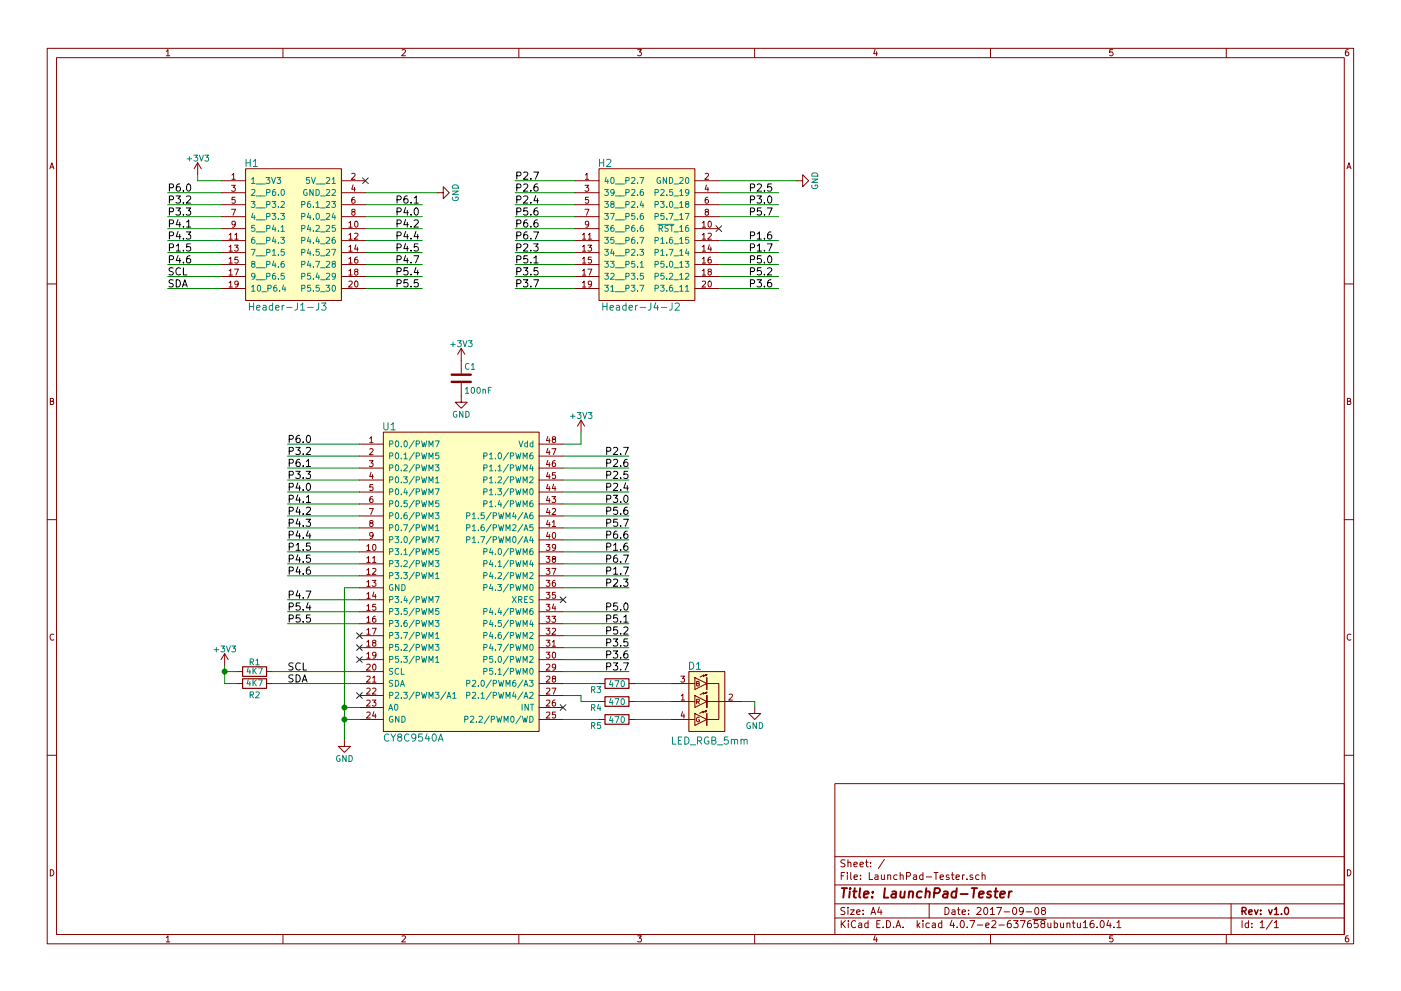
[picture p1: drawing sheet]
EESchema Schematic File Version 2
LIBS:power
LIBS:device
LIBS:transistors
LIBS:conn
LIBS:linear
LIBS:regul
LIBS:74xx
LIBS:cmos4000
LIBS:adc-dac
LIBS:memory
LIBS:xilinx
LIBS:microcontrollers
LIBS:dsp
LIBS:microchip
LIBS:analog_switches
LIBS:motorola
LIBS:texas
LIBS:intel
LIBS:audio
LIBS:interface
LIBS:digital-audio
LIBS:philips
LIBS:display
LIBS:cypress
LIBS:siliconi
LIBS:opto
LIBS:atmel
LIBS:contrib
LIBS:valves
LIBS:LaunchPad-Tester
LIBS:LaunchPad-Tester-cache
EELAYER 25 0
EELAYER END
$Descr A4 11693 8268
encoding utf-8
Sheet 1 1
Title "LaunchPad-Tester"
Date "2017-09-08"
Rev "v1.0"
Comp ""
Comment1 ""
Comment2 ""
Comment3 ""
Comment4 ""
$EndDescr
$Comp
L CY8C9540A U1
U 1 1
P 3900 4900
F 0 "U1" H 3250 6250 60  0000 C CNN
F 1 "CY8C9540A" H 3450 3650 60  0000 C CNN
F 2 "Housings_SSOP:SSOP-48_7.5x15.9mm_Pitch0.635mm" H 3400 5700 60  0001 C CNN
F 3 "" H 3400 5700 60  0001 C CNN
	1    3900 4900
	1    0    0    -1  
$EndComp
$Comp
L +3V3 #PWR01
U 1 1
P 1650 1450
F 0 "#PWR01" H 1650 1300 50  0001 C CNN
F 1 "+3V3" H 1650 1590 50  0000 C CNN
F 2 "" H 1650 1450 50  0001 C CNN
F 3 "" H 1650 1450 50  0001 C CNN
	1    1650 1450
	1    0    0    -1  
$EndComp
Wire Wire Line
	1650 1450 1650 1500
Wire Wire Line
	1850 1600 1400 1600
Wire Wire Line
	1850 1700 1400 1700
Wire Wire Line
	1850 1800 1400 1800
Wire Wire Line
	1850 1900 1400 1900
Wire Wire Line
	1850 2000 1400 2000
Wire Wire Line
	1850 2100 1400 2100
Wire Wire Line
	1850 2200 1400 2200
Wire Wire Line
	1850 2300 1400 2300
Wire Wire Line
	1850 2400 1400 2400
Wire Wire Line
	3050 1700 3525 1700
Wire Wire Line
	3050 1800 3525 1800
Wire Wire Line
	3050 1900 3525 1900
Wire Wire Line
	3050 2000 3525 2000
Wire Wire Line
	3050 2100 3525 2100
Wire Wire Line
	3050 2200 3525 2200
Wire Wire Line
	3050 2300 3525 2300
Wire Wire Line
	3050 2400 3525 2400
$Comp
L +3V3 #PWR02
U 1 1
P 4850 3600
F 0 "#PWR02" H 4850 3450 50  0001 C CNN
F 1 "+3V3" H 4850 3740 50  0000 C CNN
F 2 "" H 4850 3600 50  0001 C CNN
F 3 "" H 4850 3600 50  0001 C CNN
	1    4850 3600
	1    0    0    -1  
$EndComp
Wire Wire Line
	4850 3700 4700 3700
Wire Wire Line
	3000 4900 2875 4900
Wire Wire Line
	2875 4900 2875 6175
Wire Wire Line
	2875 6000 3000 6000
$Comp
L GND #PWR03
U 1 1
P 2875 6175
F 0 "#PWR03" H 2875 5925 50  0001 C CNN
F 1 "GND" H 2875 6025 50  0000 C CNN
F 2 "" H 2875 6175 50  0001 C CNN
F 3 "" H 2875 6175 50  0001 C CNN
	1    2875 6175
	1    0    0    -1  
$EndComp
Connection ~ 2875 6000
Wire Wire Line
	3000 5900 2875 5900
Connection ~ 2875 5900
Wire Wire Line
	4700 4400 5250 4400
Wire Wire Line
	4700 4500 5250 4500
Wire Wire Line
	4700 4600 5250 4600
Wire Wire Line
	4700 4700 5250 4700
Wire Wire Line
	4700 3800 5250 3800
Wire Wire Line
	4700 3900 5250 3900
Wire Wire Line
	4700 4000 5250 4000
Wire Wire Line
	4700 4100 5250 4100
Wire Wire Line
	4700 4200 5250 4200
Wire Wire Line
	4700 4300 5250 4300
Wire Wire Line
	4700 4800 5250 4800
Wire Wire Line
	4700 4900 5250 4900
Wire Wire Line
	4700 5100 5250 5100
Wire Wire Line
	4700 5200 5250 5200
Wire Wire Line
	4700 5300 5250 5300
Wire Wire Line
	4700 5400 5250 5400
Wire Wire Line
	4700 5500 5250 5500
Wire Wire Line
	4700 5600 5250 5600
Text Label 1400 2300 0    60   ~ 0
SCL
Text Label 1400 2400 0    60   ~ 0
SDA
Wire Wire Line
	3000 3700 2400 3700
Wire Wire Line
	3000 3800 2400 3800
Wire Wire Line
	3000 3900 2400 3900
Wire Wire Line
	3000 4000 2400 4000
Wire Wire Line
	3000 4100 2400 4100
Wire Wire Line
	3000 4200 2400 4200
Wire Wire Line
	3000 4300 2400 4300
Wire Wire Line
	3000 4400 2400 4400
Wire Wire Line
	3000 4500 2400 4500
Wire Wire Line
	3000 4600 2400 4600
Wire Wire Line
	3000 4700 2400 4700
Wire Wire Line
	3000 4800 2400 4800
Wire Wire Line
	3000 5000 2400 5000
Wire Wire Line
	3000 5100 2400 5100
Wire Wire Line
	3000 5200 2400 5200
Text Label 2400 5600 0    60   ~ 0
SCL
Text Label 2400 5700 0    60   ~ 0
SDA
Text Label 1400 1600 0    60   ~ 0
P6.0
Text Label 1400 1700 0    60   ~ 0
P3.2
Text Label 1400 1800 0    60   ~ 0
P3.3
Text Label 1400 1900 0    60   ~ 0
P4.1
Text Label 1400 2000 0    60   ~ 0
P4.3
Text Label 1400 2100 0    60   ~ 0
P1.5
Text Label 1400 2200 0    60   ~ 0
P4.6
Text Label 3300 1700 0    60   ~ 0
P6.1
Text Label 3300 1800 0    60   ~ 0
P4.0
Text Label 3300 1900 0    60   ~ 0
P4.2
Text Label 3300 2000 0    60   ~ 0
P4.4
Text Label 3300 2100 0    60   ~ 0
P4.5
Text Label 3300 2200 0    60   ~ 0
P4.7
Text Label 3300 2300 0    60   ~ 0
P5.4
Text Label 3300 2400 0    60   ~ 0
P5.5
Text Label 2400 3700 0    60   ~ 0
P6.0
Text Label 2400 3800 0    60   ~ 0
P3.2
Text Label 2400 3900 0    60   ~ 0
P6.1
Text Label 2400 4000 0    60   ~ 0
P3.3
Text Label 2400 4100 0    60   ~ 0
P4.0
Text Label 2400 4200 0    60   ~ 0
P4.1
Text Label 2400 4300 0    60   ~ 0
P4.2
Text Label 2400 4400 0    60   ~ 0
P4.3
Text Label 2400 4500 0    60   ~ 0
P4.4
Text Label 2400 4600 0    60   ~ 0
P1.5
Text Label 2400 4700 0    60   ~ 0
P4.5
Text Label 2400 4800 0    60   ~ 0
P4.6
Text Label 2400 5000 0    60   ~ 0
P4.7
Text Label 2400 5100 0    60   ~ 0
P5.4
Text Label 2400 5200 0    60   ~ 0
P5.5
Wire Wire Line
	4800 1500 4300 1500
Wire Wire Line
	4800 1600 4300 1600
Wire Wire Line
	4800 1700 4300 1700
Wire Wire Line
	4800 1800 4300 1800
Wire Wire Line
	4800 1900 4300 1900
Wire Wire Line
	4800 2000 4300 2000
Wire Wire Line
	4800 2100 4300 2100
Wire Wire Line
	4800 2200 4300 2200
Wire Wire Line
	4800 2300 4300 2300
Wire Wire Line
	4800 2400 4300 2400
Wire Wire Line
	6000 1600 6500 1600
Wire Wire Line
	6000 1700 6500 1700
Wire Wire Line
	6000 1800 6500 1800
Wire Wire Line
	6000 2000 6500 2000
Wire Wire Line
	6000 2100 6500 2100
Wire Wire Line
	6000 2200 6500 2200
Wire Wire Line
	6000 2300 6500 2300
Wire Wire Line
	6000 2400 6500 2400
$Comp
L GND #PWR04
U 1 1
P 6650 1500
F 0 "#PWR04" H 6650 1250 50  0001 C CNN
F 1 "GND" H 6650 1350 50  0000 C CNN
F 2 "" H 6650 1500 50  0001 C CNN
F 3 "" H 6650 1500 50  0001 C CNN
	1    6650 1500
	0    -1   -1   0   
$EndComp
Wire Wire Line
	6000 1500 6650 1500
Text Label 4300 1500 0    60   ~ 0
P2.7
Text Label 4300 1600 0    60   ~ 0
P2.6
Text Label 4300 1700 0    60   ~ 0
P2.4
Text Label 4300 1800 0    60   ~ 0
P5.6
Text Label 4300 1900 0    60   ~ 0
P6.6
Text Label 4300 2000 0    60   ~ 0
P6.7
Text Label 4300 2100 0    60   ~ 0
P2.3
Text Label 4300 2200 0    60   ~ 0
P5.1
Text Label 4300 2300 0    60   ~ 0
P3.5
Text Label 4300 2400 0    60   ~ 0
P3.7
Text Label 6250 1600 0    60   ~ 0
P2.5
Text Label 6250 1700 0    60   ~ 0
P3.0
Text Label 6250 1800 0    60   ~ 0
P5.7
Text Label 6250 2000 0    60   ~ 0
P1.6
Text Label 6250 2100 0    60   ~ 0
P1.7
Text Label 6250 2200 0    60   ~ 0
P5.0
Text Label 6250 2300 0    60   ~ 0
P5.2
Text Label 6250 2400 0    60   ~ 0
P3.6
Text Label 5050 3800 0    60   ~ 0
P2.7
Text Label 5050 3900 0    60   ~ 0
P2.6
Text Label 5050 4000 0    60   ~ 0
P2.5
Text Label 5050 4100 0    60   ~ 0
P2.4
Text Label 5050 4200 0    60   ~ 0
P3.0
Text Label 5050 4300 0    60   ~ 0
P5.6
Text Label 5050 4400 0    60   ~ 0
P5.7
Text Label 5050 4500 0    60   ~ 0
P6.6
Text Label 5050 4600 0    60   ~ 0
P1.6
Text Label 5050 4700 0    60   ~ 0
P6.7
Text Label 5050 4800 0    60   ~ 0
P1.7
Text Label 5050 4900 0    60   ~ 0
P2.3
Text Label 5050 5100 0    60   ~ 0
P5.0
Text Label 5050 5200 0    60   ~ 0
P5.1
Text Label 5050 5300 0    60   ~ 0
P5.2
Text Label 5050 5400 0    60   ~ 0
P3.5
Text Label 5050 5500 0    60   ~ 0
P3.6
Text Label 5050 5600 0    60   ~ 0
P3.7
NoConn ~ 4700 5900
NoConn ~ 4700 5000
NoConn ~ 3000 5800
NoConn ~ 3000 5300
NoConn ~ 3000 5400
NoConn ~ 3000 5500
Wire Wire Line
	4850 3700 4850 3600
NoConn ~ 6000 1900
NoConn ~ 3050 1500
Wire Wire Line
	1650 1500 1850 1500
Wire Wire Line
	3050 1600 3650 1600
$Comp
L GND #PWR05
U 1 1
P 3650 1600
F 0 "#PWR05" H 3650 1350 50  0001 C CNN
F 1 "GND" H 3650 1450 50  0000 C CNN
F 2 "" H 3650 1600 50  0001 C CNN
F 3 "" H 3650 1600 50  0001 C CNN
	1    3650 1600
	0    -1   -1   0   
$EndComp
$Comp
L C C1
U 1 1
P 3850 3150
F 0 "C1" H 3875 3250 50  0000 L CNN
F 1 "100nF" H 3875 3050 50  0000 L CNN
F 2 "Capacitors_SMD:C_0805" H 3888 3000 50  0001 C CNN
F 3 "" H 3850 3150 50  0001 C CNN
	1    3850 3150
	1    0    0    -1  
$EndComp
$Comp
L +3V3 #PWR06
U 1 1
P 3850 3000
F 0 "#PWR06" H 3850 2850 50  0001 C CNN
F 1 "+3V3" H 3850 3140 50  0000 C CNN
F 2 "" H 3850 3000 50  0001 C CNN
F 3 "" H 3850 3000 50  0001 C CNN
	1    3850 3000
	1    0    0    -1  
$EndComp
$Comp
L GND #PWR07
U 1 1
P 3850 3300
F 0 "#PWR07" H 3850 3050 50  0001 C CNN
F 1 "GND" H 3850 3150 50  0000 C CNN
F 2 "" H 3850 3300 50  0001 C CNN
F 3 "" H 3850 3300 50  0001 C CNN
	1    3850 3300
	1    0    0    -1  
$EndComp
$Comp
L R R2
U 1 1
P 2125 5700
F 0 "R2" V 2025 5700 50  0000 C CNN
F 1 "4K7" V 2125 5700 50  0000 C CNN
F 2 "Resistors_SMD:R_0805" V 2055 5700 50  0001 C CNN
F 3 "" H 2125 5700 50  0001 C CNN
	1    2125 5700
	0    -1   -1   0   
$EndComp
$Comp
L R R1
U 1 1
P 2125 5600
F 0 "R1" V 2200 5600 50  0000 C CNN
F 1 "4K7" V 2125 5600 50  0000 C CNN
F 2 "Resistors_SMD:R_0805" V 2055 5600 50  0001 C CNN
F 3 "" H 2125 5600 50  0001 C CNN
	1    2125 5600
	0    -1   -1   0   
$EndComp
$Comp
L +3V3 #PWR08
U 1 1
P 1875 5550
F 0 "#PWR08" H 1875 5400 50  0001 C CNN
F 1 "+3V3" H 1875 5690 50  0000 C CNN
F 2 "" H 1875 5550 50  0001 C CNN
F 3 "" H 1875 5550 50  0001 C CNN
	1    1875 5550
	1    0    0    -1  
$EndComp
$Comp
L LED_RGB_5mm D1
U 1 1
P 5850 5850
F 0 "D1" H 5800 6150 60  0000 C CNN
F 1 "LED_RGB_5mm" H 5925 5525 60  0000 C CNN
F 2 "LEDs:LED_D5.0mm-4" H 5850 5650 60  0001 C CNN
F 3 "" H 5850 5650 60  0001 C CNN
	1    5850 5850
	1    0    0    -1  
$EndComp
$Comp
L GND #PWR09
U 1 1
P 6300 5900
F 0 "#PWR09" H 6300 5650 50  0001 C CNN
F 1 "GND" H 6300 5750 50  0000 C CNN
F 2 "" H 6300 5900 50  0001 C CNN
F 3 "" H 6300 5900 50  0001 C CNN
	1    6300 5900
	1    0    0    -1  
$EndComp
Wire Wire Line
	6300 5900 6300 5850
Wire Wire Line
	6300 5850 6200 5850
$Comp
L R R3
U 1 1
P 5150 5700
F 0 "R3" V 5200 5525 50  0000 C CNN
F 1 "470" V 5150 5700 50  0000 C CNN
F 2 "Resistors_SMD:R_0805" V 5080 5700 50  0001 C CNN
F 3 "" H 5150 5700 50  0001 C CNN
	1    5150 5700
	0    1    1    0   
$EndComp
$Comp
L R R4
U 1 1
P 5150 5850
F 0 "R4" V 5200 5675 50  0000 C CNN
F 1 "470" V 5150 5850 50  0000 C CNN
F 2 "Resistors_SMD:R_0805" V 5080 5850 50  0001 C CNN
F 3 "" H 5150 5850 50  0001 C CNN
	1    5150 5850
	0    1    1    0   
$EndComp
$Comp
L R R5
U 1 1
P 5150 6000
F 0 "R5" V 5200 5825 50  0000 C CNN
F 1 "470" V 5150 6000 50  0000 C CNN
F 2 "Resistors_SMD:R_0805" V 5080 6000 50  0001 C CNN
F 3 "" H 5150 6000 50  0001 C CNN
	1    5150 6000
	0    1    1    0   
$EndComp
Wire Wire Line
	4700 5700 5000 5700
Wire Wire Line
	5000 5850 4850 5850
Wire Wire Line
	4850 5850 4850 5800
Wire Wire Line
	4850 5800 4700 5800
Wire Wire Line
	5300 5700 5600 5700
Wire Wire Line
	5300 5850 5600 5850
Wire Wire Line
	4700 6000 5000 6000
Wire Wire Line
	5300 6000 5600 6000
Wire Wire Line
	3000 5600 2275 5600
Wire Wire Line
	3000 5700 2275 5700
Wire Wire Line
	1875 5550 1875 5700
Wire Wire Line
	1875 5700 1975 5700
Wire Wire Line
	1975 5600 1875 5600
Connection ~ 1875 5600
$Comp
L Header-J1-J3 H1
U 1 1
P 2450 1950
F 0 "H1" H 2100 2550 60  0000 C CNN
F 1 "Header-J1-J3" H 2400 1350 60  0000 C CNN
F 2 "Socket_Strips:Socket_Strip_Straight_2x10_Pitch2.54mm" H 2200 1800 60  0001 C CNN
F 3 "" H 2200 1800 60  0001 C CNN
	1    2450 1950
	1    0    0    -1  
$EndComp
$Comp
L Header-J4-J2 H2
U 1 1
P 5400 1950
F 0 "H2" H 5050 2550 60  0000 C CNN
F 1 "Header-J4-J2" H 5350 1350 60  0000 C CNN
F 2 "Socket_Strips:Socket_Strip_Straight_2x10_Pitch2.54mm" H 5150 1800 60  0001 C CNN
F 3 "" H 5150 1800 60  0001 C CNN
	1    5400 1950
	1    0    0    -1  
$EndComp
$EndSCHEMATC
